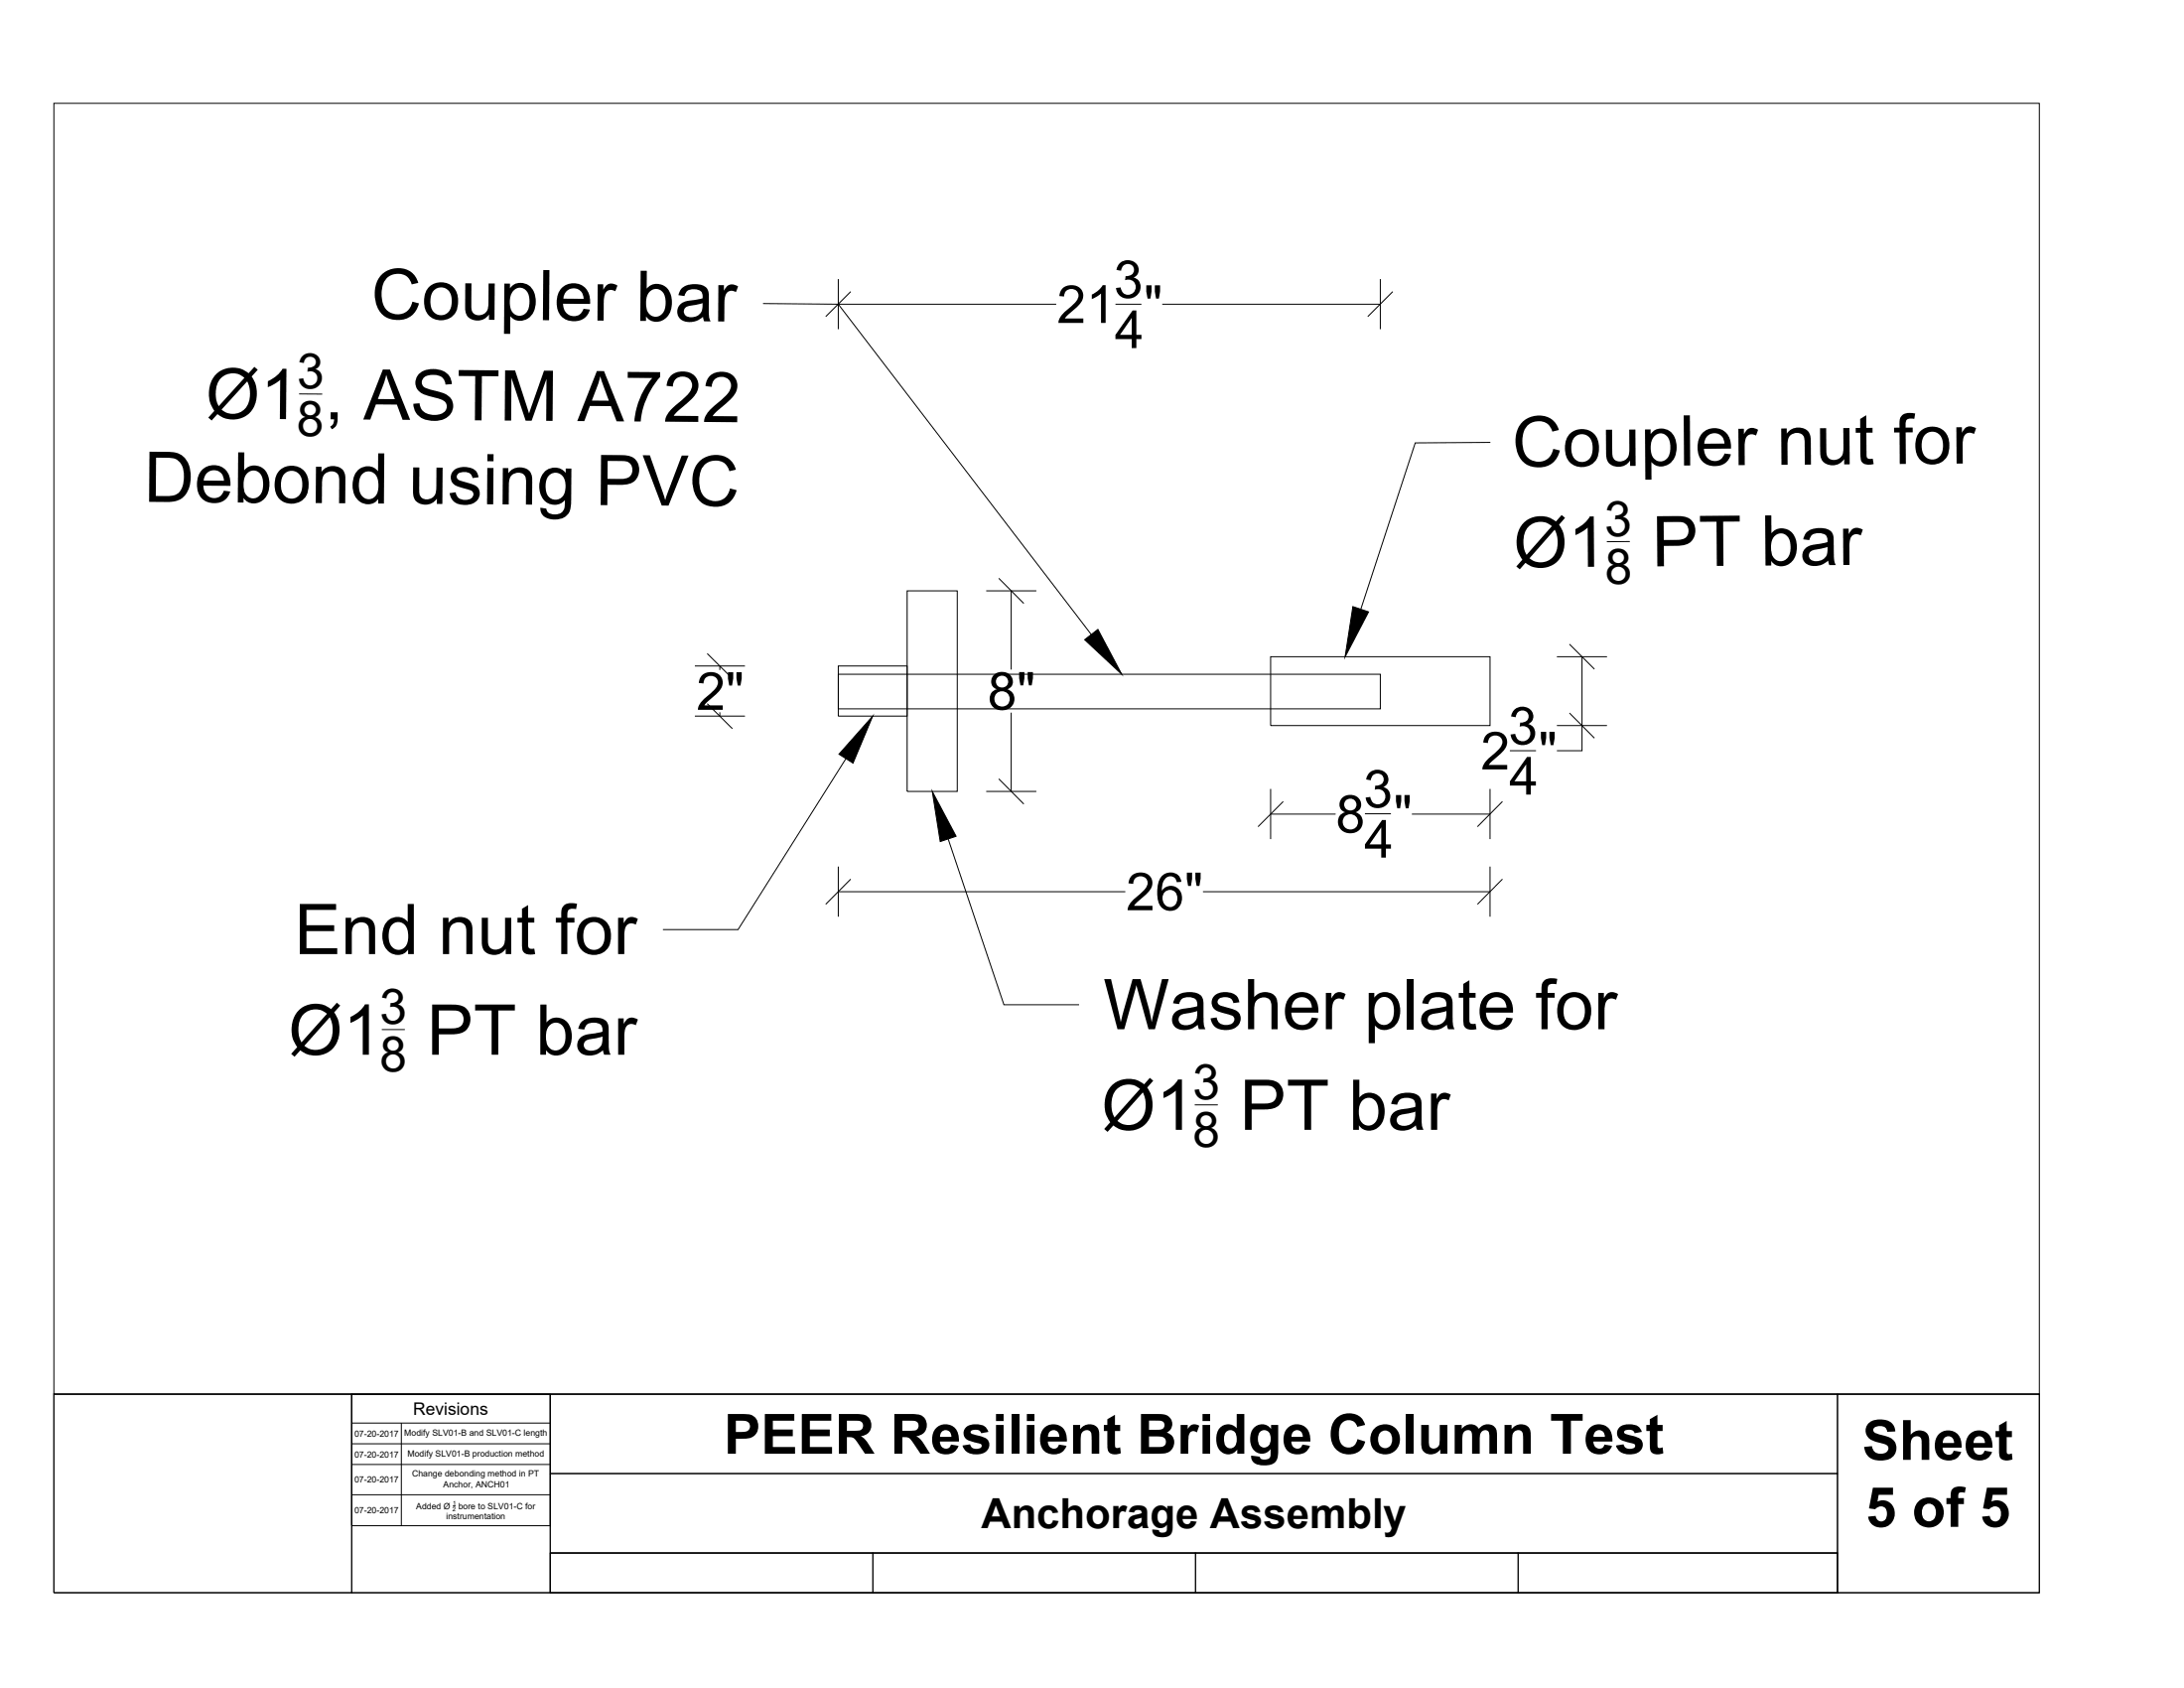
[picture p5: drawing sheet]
<svg xmlns="http://www.w3.org/2000/svg" width="279mm" height="216mm" viewBox="0 0 279 216" stroke-linecap="round" stroke-linejoin="round" font-family="sans-serif">
<!-- layer: 0 -->
<g fill="none" stroke="#000" stroke-width=".13">
<path d="M97.6 38.8l9.6 .1 32.4 42.3M107.2 35.7v6.4M107.2 38.9h27.9M108.8 37.3l-3.2 3.2M142.7 38.9h3.3M148.7 38.9h27.9M176.6 35.7v6.4M178.2 37.3l-3.2 3.2M38.3 50.4h2.9M190.7 56.6h-9.6l-7 21.3M116 75.6h6.5v25.6h-6.5zM126.2 75.6h6.4"/>
<path d="M127.8 74l3.2 3.2M129.4 75.6v10M208.5 69.3h-2.9M88.9 85.2h6.4M88.9 91.6h6.4M90.5 83.6l3.2 3.2M90.5 90l3.2 3.2M92.1 85.2v.5M92.1 91.1v.5M107.2 85.2h8.8v6.4h-8.8zM107.2 86.2h69.4v4.5h-69.4zM108.2 97l-13.8 21.9h-9.6"/>
<path d="M127.8 99.6l3.2 3.2M129.4 91.2v10M162.6 84h28v8.8h-28zM193.2 96h3.3M199.2 84h6.4M199.2 92.8h6.4M200.8 82.4l3.2 3.2M200.8 91.2l3.2 3.2M202.4 84v12h-3.2M107.2 110.8v6.4M107.2 114.1h36.8M108.8 112.4l-3.2 3.3"/>
<path d="M121.3 107.3l7.1 21.2h9.6M126.2 101.2h6.4M153.9 114.1h36.7M162.6 100.9v6.4M162.6 104.1h8.3M164.2 102.5l-3.3 3.2M174.6 104.1h3.3M180.6 104.1h10M190.6 100.9v6.4M190.6 110.8v6.4M192.2 102.5l-3.2 3.2M192.2 112.4l-3.2 3.3"/>
<path d="M48.8 131.7h3M152.8 141.3h3M45 178.3h25.4v16.8h-25.4zM45 182h25.4M45 184.7h25.4M45 187.3h25.4M45 191.2h25.4M51.3 182v13.1M57.9 192.6h.4"/>
</g>
<path d="M173.1 77.6l2 .7-3 5.7zM111.6 91.6l-2.5 6-1.8-1.1zM138.8 81.8l1.7-1.3 3 5.7zM119.3 101.2l3 5.8-2 .6z" fill="#000" stroke="#000" stroke-width=".13"/>
<!-- layer: Dimensions -->
<path d="M6.9 13.2h254v165.1h-254z" fill="none" stroke="#000" stroke-width=".13"/>
<!-- layer: Annotations -->
<path d="M6.9 178.3h254v25.4h-254zM6.9 178.3h38.1v25.4h-38.1zM45 178.3h25.4v25.4h-25.4zM70.4 178.3h164.7v10.2h-164.7zM235.1 178.3h25.8v25.4h-25.8zM70.4 188.5h164.7v10.1h-164.7zM70.4 198.6h164.7v5.1h-164.7zM70.4 198.6h41.3v5.1h-41.3zM111.7 198.6h41.2v5.1h-41.2zM152.9 198.6h41.3v5.1h-41.3zM194.2 198.6h40.9v5.1h-40.9z" fill="none" stroke="#000" stroke-width=".13"/>
<g font-size="9">
<text x="47.5" y="40.8">Coupler bar</text>
<text x="26.3" y="53.5" transform="rotate(1 26.3 53.5)">Ø1</text>
<text x="41.5" y="53.6">, ASTM A722</text>
<text x="193.5" y="59.7">Coupler nut for</text>
<text x="18.4" y="64.2">Debond using PVC</text>
<text x="193.6" y="72.6">Ø1 PT bar</text>
<text x="37.6" y="122">End nut for</text>
<text x="141.2" y="131.6">Washer plate for</text>
<text x="36.9" y="134.9">Ø1 PT bar</text>
<text x="140.9" y="144.5">Ø1 PT bar</text>
</g>
<g font-size="7.1">
<text x="92.6" y="185.9">PEER Resilient Bridge Column Test</text>
<text x="238.2" y="186.7">Sheet</text>
<text x="238.7" y="195.3">5 of 5</text>
</g>
<g font-size="6.7">
<text x="135.2" y="41.3">21 &quot;</text>
<text x="142.5" y="38.1">3</text>
<text x="142.6" y="44.5">4</text>
<text x="89.1" y="90.8">2&quot;</text>
<text x="126.3" y="90.8">8&quot;</text>
<text x="193" y="95.2">3</text>
<text x="189.4" y="98.4">2 &quot;</text>
<text x="193.1" y="101.6">4</text>
<text x="170.9" y="106.5">8 &quot;</text>
<text x="174.4" y="103.3">3</text>
<text x="174.5" y="109.7">4</text>
<text x="144.1" y="116.4">26&quot;</text>
</g>
<g font-size="6.3">
<text x="38" y="49.6">3</text>
<text x="38" y="55.7">8</text>
<text x="205.3" y="68.5">3</text>
<text x="205.4" y="74.6">8</text>
<text x="48.6" y="130.9">3</text>
<text x="48.6" y="137">8</text>
<text x="152.6" y="140.6">3</text>
<text x="152.6" y="146.6">8</text>
</g>
<text font-size="5.3" x="125.5" y="195.5">Anchorage Assembly</text>
<text font-size="2.2" x="52.8" y="180.9">Revisions</text>
<g font-size="1.1">
<text x="45.4" y="183.7">07-20-2017</text>
<text x="51.7" y="183.6">Modify SLV01-B and SLV01-C length</text>
<text x="45.4" y="186.4">07-20-2017</text>
<text x="45.4" y="189.6">07-20-2017</text>
<text x="52.1" y="186.3">Modify SLV01-B production method</text>
<text x="52.7" y="188.9">Change debonding method in PT</text>
<text x="56.7" y="190.2">Anchor, ANCH01</text>
<text x="45.4" y="193.6">07-20-2017</text>
<text x="53.2" y="193">Added Ø</text>
<text x="57.1" y="194.3">instrumentation</text>
<text x="58.6" y="193">bore to SLV01-C for</text>
</g>
<g font-size=".8">
<text x="57.9" y="193.3">2</text>
<text x="57.9" y="192.5">1</text>
</g>
</svg>
